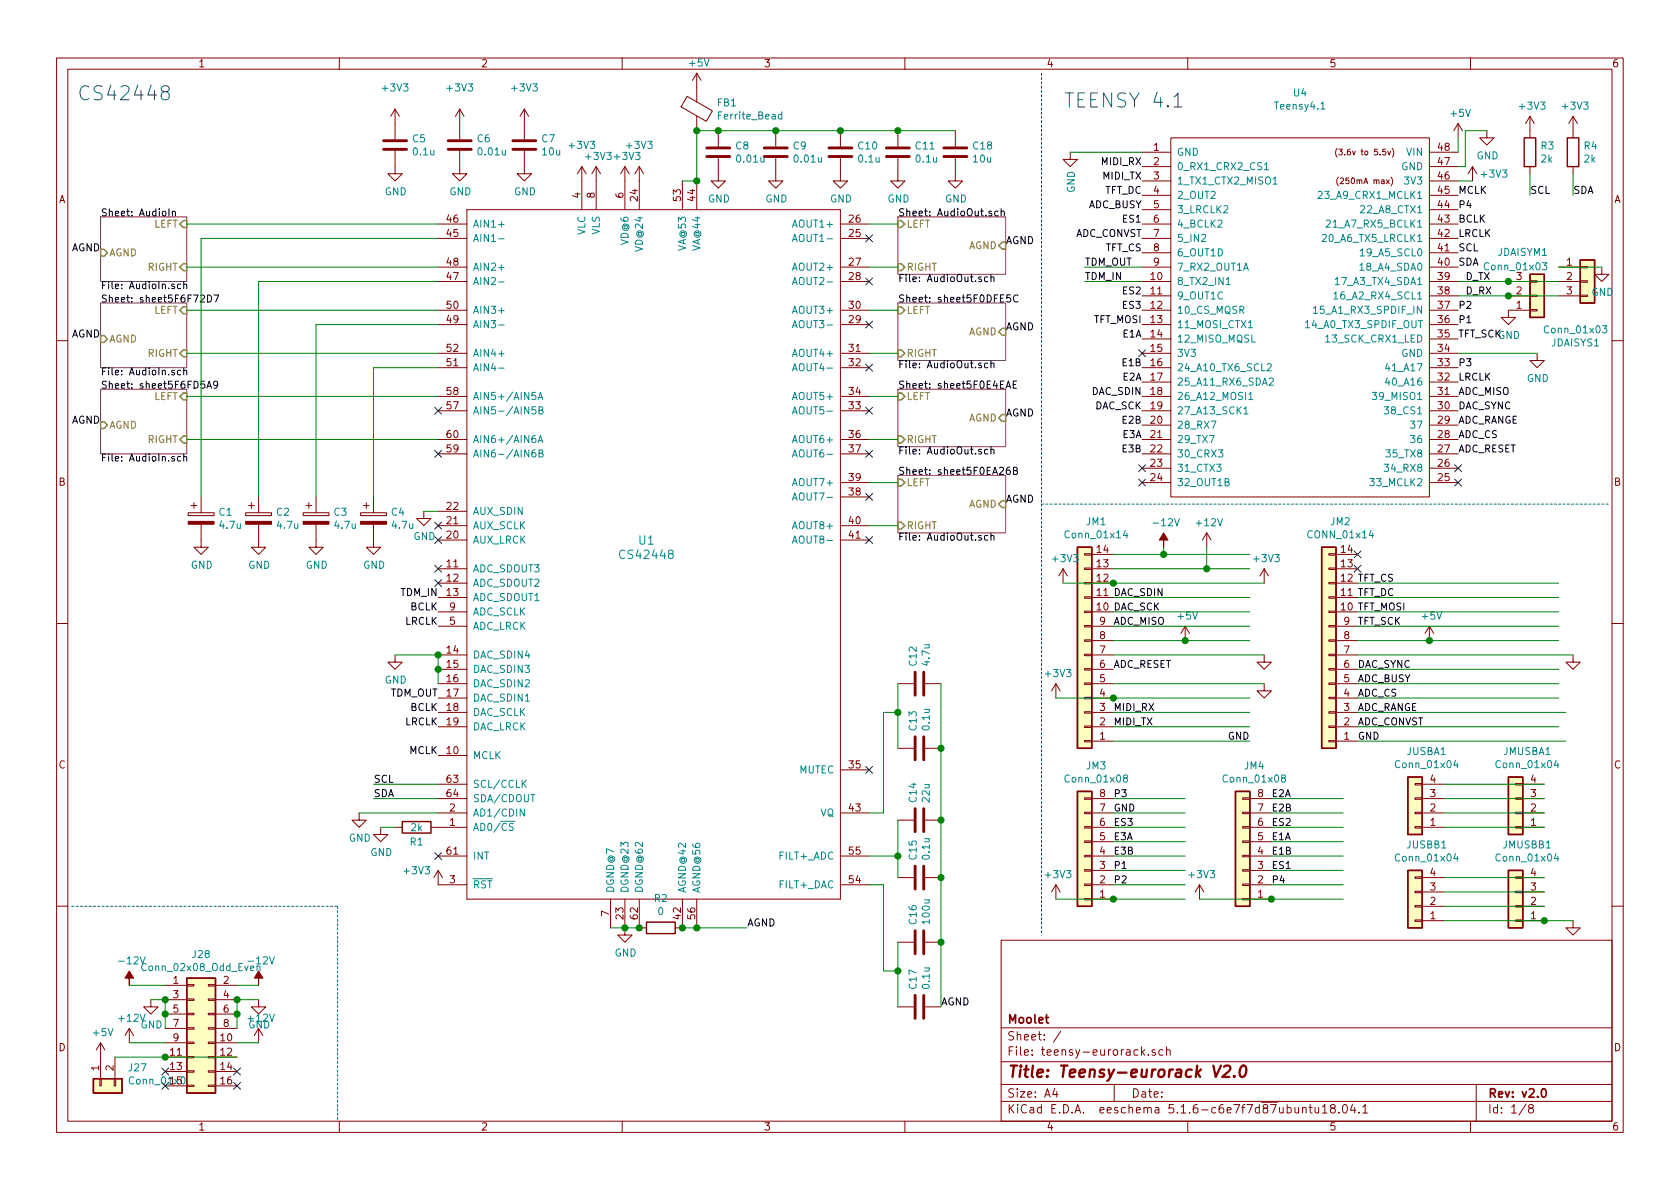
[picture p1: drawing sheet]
EESchema Schematic File Version 4
EELAYER 30 0
EELAYER END
$Descr A4 11693 8268
encoding utf-8
Sheet 1 8
Title "Teensy-eurorack V2.0"
Date ""
Rev "v2.0"
Comp "Moolet"
Comment1 ""
Comment2 ""
Comment3 ""
Comment4 ""
$EndDescr
$Comp
L teensy-eurorack:Teensy4.1_tht U4
U 1 1
P 9050 3200
F 0 "U4" H 9050 5765 50  0000 C CNN
F 1 "Teensy4.1" H 9050 5674 50  0000 C CNN
F 2 "footprints:Teensy41_tht" H 8650 3600 50  0001 C CNN
F 3 "" H 8650 3600 50  0001 C CNN
	1    9050 3200
	1    0    0    -1  
$EndComp
Text Label 7550 1950 0    50   ~ 0
TDM_IN
Text Label 7550 1850 0    50   ~ 0
TDM_OUT
$Comp
L teensy-eurorack:CS42448 U1
U 1 1
P 4550 3850
F 0 "U1" H 4500 3950 59  0000 C CNN
F 1 "CS42448" H 4500 3850 59  0000 C CNN
F 2 "Package_QFP:LQFP-64_10x10mm_P0.5mm" H 4550 3850 50  0001 C CNN
F 3 "" H 4550 3850 50  0001 C CNN
	1    4550 3850
	1    0    0    -1  
$EndComp
Text Label 10150 1350 0    50   ~ 0
MCLK
Text Label 10150 1550 0    50   ~ 0
BCLK
Wire Wire Line
	7550 1850 7950 1850
Wire Wire Line
	7550 1950 7950 1950
$Comp
L power:GND #PWR044
U 1 1
P 7450 1050
F 0 "#PWR044" H 7450 800 50  0001 C CNN
F 1 "GND" V 7455 922 50  0000 R CNN
F 2 "" H 7450 1050 50  0001 C CNN
F 3 "" H 7450 1050 50  0001 C CNN
	1    7450 1050
	1    0    0    -1  
$EndComp
$Comp
L power:GND #PWR069
U 1 1
P 10700 2450
F 0 "#PWR069" H 10700 2200 50  0001 C CNN
F 1 "GND" H 10705 2277 50  0000 C CNN
F 2 "" H 10700 2450 50  0001 C CNN
F 3 "" H 10700 2450 50  0001 C CNN
	1    10700 2450
	1    0    0    -1  
$EndComp
Wire Wire Line
	10150 2450 10700 2450
Wire Wire Line
	10150 1050 10150 950 
$Comp
L power:+5V #PWR063
U 1 1
P 10150 950
F 0 "#PWR063" H 10150 800 50  0001 C CNN
F 1 "+5V" H 10165 1123 50  0000 C CNN
F 2 "" H 10150 950 50  0001 C CNN
F 3 "" H 10150 950 50  0001 C CNN
	1    10150 950 
	1    0    0    -1  
$EndComp
Wire Wire Line
	3050 5450 2600 5450
Wire Wire Line
	3050 5550 2600 5550
Text Label 2600 5450 0    50   ~ 0
SCL
Text Label 2600 5550 0    50   ~ 0
SDA
Text Label 10150 1850 0    50   ~ 0
SDA
Text Label 10150 1750 0    50   ~ 0
SCL
$Comp
L power:+3V3 #PWR068
U 1 1
P 10650 900
F 0 "#PWR068" H 10650 750 50  0001 C CNN
F 1 "+3V3" H 10665 1073 50  0000 C CNN
F 2 "" H 10650 900 50  0001 C CNN
F 3 "" H 10650 900 50  0001 C CNN
	1    10650 900 
	1    0    0    -1  
$EndComp
$Comp
L Device:R R3
U 1 1
P 10650 1050
F 0 "R3" H 10720 1096 50  0000 L CNN
F 1 "2k" H 10720 1005 50  0000 L CNN
F 2 "Resistor_SMD:R_0805_2012Metric" V 10580 1050 50  0001 C CNN
F 3 "~" H 10650 1050 50  0001 C CNN
	1    10650 1050
	1    0    0    -1  
$EndComp
Wire Wire Line
	10650 1200 10650 1350
Text Label 10650 1350 0    50   ~ 0
SCL
$Comp
L power:+3V3 #PWR072
U 1 1
P 10950 900
F 0 "#PWR072" H 10950 750 50  0001 C CNN
F 1 "+3V3" H 10965 1073 50  0000 C CNN
F 2 "" H 10950 900 50  0001 C CNN
F 3 "" H 10950 900 50  0001 C CNN
	1    10950 900 
	1    0    0    -1  
$EndComp
$Comp
L Device:R R4
U 1 1
P 10950 1050
F 0 "R4" H 11020 1096 50  0000 L CNN
F 1 "2k" H 11020 1005 50  0000 L CNN
F 2 "Resistor_SMD:R_0805_2012Metric" V 10880 1050 50  0001 C CNN
F 3 "~" H 10950 1050 50  0001 C CNN
	1    10950 1050
	1    0    0    -1  
$EndComp
Wire Wire Line
	10950 1200 10950 1350
$Comp
L power:GND #PWR019
U 1 1
P 4350 6450
F 0 "#PWR019" H 4350 6200 50  0001 C CNN
F 1 "GND" H 4355 6277 50  0000 C CNN
F 2 "" H 4350 6450 50  0001 C CNN
F 3 "" H 4350 6450 50  0001 C CNN
	1    4350 6450
	1    0    0    -1  
$EndComp
Wire Wire Line
	4250 6450 4350 6450
Connection ~ 4350 6450
Wire Wire Line
	4350 6450 4450 6450
$Comp
L Device:C C16
U 1 1
P 6400 6550
F 0 "C16" H 6515 6596 50  0000 L CNN
F 1 "100u" H 6515 6505 50  0000 L CNN
F 2 "Capacitor_SMD:C_1206_3216Metric" H 6438 6400 50  0001 C CNN
F 3 "~" H 6400 6550 50  0001 C CNN
	1    6400 6550
	0    -1   -1   0   
$EndComp
$Comp
L Device:C C15
U 1 1
P 6400 6100
F 0 "C15" H 6515 6146 50  0000 L CNN
F 1 "0.1u" H 6515 6055 50  0000 L CNN
F 2 "Capacitor_SMD:C_0805_2012Metric" H 6438 5950 50  0001 C CNN
F 3 "~" H 6400 6100 50  0001 C CNN
	1    6400 6100
	0    -1   -1   0   
$EndComp
$Comp
L Device:C C14
U 1 1
P 6400 5700
F 0 "C14" H 6515 5746 50  0000 L CNN
F 1 "22u" H 6515 5655 50  0000 L CNN
F 2 "Capacitor_SMD:C_0805_2012Metric" H 6438 5550 50  0001 C CNN
F 3 "~" H 6400 5700 50  0001 C CNN
	1    6400 5700
	0    -1   -1   0   
$EndComp
$Comp
L Device:C C12
U 1 1
P 6400 4750
F 0 "C12" H 6515 4796 50  0000 L CNN
F 1 "4.7u" H 6515 4705 50  0000 L CNN
F 2 "Capacitor_SMD:C_0805_2012Metric" H 6438 4600 50  0001 C CNN
F 3 "~" H 6400 4750 50  0001 C CNN
	1    6400 4750
	0    -1   -1   0   
$EndComp
Wire Wire Line
	6250 4750 6250 4950
$Comp
L Device:R R2
U 1 1
P 4600 6450
F 0 "R2" V 4393 6450 50  0000 C CNN
F 1 "0" V 4484 6450 50  0000 C CNN
F 2 "Resistor_SMD:R_0805_2012Metric" V 4530 6450 50  0001 C CNN
F 3 "~" H 4600 6450 50  0001 C CNN
	1    4600 6450
	0    1    1    0   
$EndComp
NoConn ~ 6050 5350
$Comp
L Device:R R1
U 1 1
P 2900 5750
F 0 "R1" V 3000 5750 50  0000 C CNN
F 1 "2k" V 2900 5750 50  0000 C CNN
F 2 "Resistor_SMD:R_0805_2012Metric" V 2830 5750 50  0001 C CNN
F 3 "~" H 2900 5750 50  0001 C CNN
	1    2900 5750
	0    1    1    0   
$EndComp
$Comp
L power:GND #PWR04
U 1 1
P 2500 5650
F 0 "#PWR04" H 2500 5400 50  0001 C CNN
F 1 "GND" H 2505 5477 50  0000 C CNN
F 2 "" H 2500 5650 50  0001 C CNN
F 3 "" H 2500 5650 50  0001 C CNN
	1    2500 5650
	1    0    0    -1  
$EndComp
Wire Wire Line
	2500 5650 3050 5650
$Comp
L power:GND #PWR06
U 1 1
P 2650 5750
F 0 "#PWR06" H 2650 5500 50  0001 C CNN
F 1 "GND" H 2655 5577 50  0000 C CNN
F 2 "" H 2650 5750 50  0001 C CNN
F 3 "" H 2650 5750 50  0001 C CNN
	1    2650 5750
	1    0    0    -1  
$EndComp
Wire Wire Line
	2650 5750 2750 5750
NoConn ~ 3050 5950
$Comp
L power:+3V3 #PWR011
U 1 1
P 3050 6150
F 0 "#PWR011" H 3050 6000 50  0001 C CNN
F 1 "+3V3" H 2900 6250 50  0000 C CNN
F 2 "" H 3050 6150 50  0001 C CNN
F 3 "" H 3050 6150 50  0001 C CNN
	1    3050 6150
	1    0    0    -1  
$EndComp
Text Label 3050 5250 2    50   ~ 0
MCLK
Text Label 3050 4850 2    50   ~ 0
TDM_OUT
Text Label 3050 4950 2    50   ~ 0
BCLK
$Comp
L power:GND #PWR09
U 1 1
P 2750 4550
F 0 "#PWR09" H 2750 4300 50  0001 C CNN
F 1 "GND" H 2755 4377 50  0000 C CNN
F 2 "" H 2750 4550 50  0001 C CNN
F 3 "" H 2750 4550 50  0001 C CNN
	1    2750 4550
	1    0    0    -1  
$EndComp
Wire Wire Line
	2750 4550 3050 4550
Text Label 3050 4250 2    50   ~ 0
BCLK
Text Label 3050 4150 2    50   ~ 0
TDM_IN
NoConn ~ 3050 4050
NoConn ~ 3050 3950
NoConn ~ 3050 3750
NoConn ~ 3050 3650
$Comp
L power:GND #PWR010
U 1 1
P 2950 3550
F 0 "#PWR010" H 2950 3300 50  0001 C CNN
F 1 "GND" H 2955 3377 50  0000 C CNN
F 2 "" H 2950 3550 50  0001 C CNN
F 3 "" H 2950 3550 50  0001 C CNN
	1    2950 3550
	1    0    0    -1  
$EndComp
Wire Wire Line
	2950 3550 3050 3550
$Comp
L Device:CP C3
U 1 1
P 2200 3600
F 0 "C3" H 2318 3646 50  0000 L CNN
F 1 "4.7u" H 2318 3555 50  0000 L CNN
F 2 "Capacitor_THT:CP_Radial_D5.0mm_P2.50mm" H 2238 3450 50  0001 C CNN
F 3 "~" H 2200 3600 50  0001 C CNN
	1    2200 3600
	1    0    0    -1  
$EndComp
$Comp
L Device:CP C2
U 1 1
P 1800 3600
F 0 "C2" H 1918 3646 50  0000 L CNN
F 1 "4.7u" H 1918 3555 50  0000 L CNN
F 2 "Capacitor_THT:CP_Radial_D5.0mm_P2.50mm" H 1838 3450 50  0001 C CNN
F 3 "~" H 1800 3600 50  0001 C CNN
	1    1800 3600
	1    0    0    -1  
$EndComp
$Comp
L Device:CP C1
U 1 1
P 1400 3600
F 0 "C1" H 1518 3646 50  0000 L CNN
F 1 "4.7u" H 1518 3555 50  0000 L CNN
F 2 "Capacitor_THT:CP_Radial_D5.0mm_P2.50mm" H 1438 3450 50  0001 C CNN
F 3 "~" H 1400 3600 50  0001 C CNN
	1    1400 3600
	1    0    0    -1  
$EndComp
$Comp
L power:GND #PWR03
U 1 1
P 2200 3750
F 0 "#PWR03" H 2200 3500 50  0001 C CNN
F 1 "GND" H 2205 3577 50  0000 C CNN
F 2 "" H 2200 3750 50  0001 C CNN
F 3 "" H 2200 3750 50  0001 C CNN
	1    2200 3750
	1    0    0    -1  
$EndComp
$Comp
L power:GND #PWR02
U 1 1
P 1800 3750
F 0 "#PWR02" H 1800 3500 50  0001 C CNN
F 1 "GND" H 1805 3577 50  0000 C CNN
F 2 "" H 1800 3750 50  0001 C CNN
F 3 "" H 1800 3750 50  0001 C CNN
	1    1800 3750
	1    0    0    -1  
$EndComp
$Comp
L power:GND #PWR01
U 1 1
P 1400 3750
F 0 "#PWR01" H 1400 3500 50  0001 C CNN
F 1 "GND" H 1405 3577 50  0000 C CNN
F 2 "" H 1400 3750 50  0001 C CNN
F 3 "" H 1400 3750 50  0001 C CNN
	1    1400 3750
	1    0    0    -1  
$EndComp
$Comp
L power:+3V3 #PWR016
U 1 1
P 4050 1250
F 0 "#PWR016" H 4050 1100 50  0001 C CNN
F 1 "+3V3" H 4050 1500 50  0000 C CNN
F 2 "" H 4050 1250 50  0001 C CNN
F 3 "" H 4050 1250 50  0001 C CNN
	1    4050 1250
	1    0    0    -1  
$EndComp
$Comp
L power:+3V3 #PWR017
U 1 1
P 4150 1250
F 0 "#PWR017" H 4150 1100 50  0001 C CNN
F 1 "+3V3" H 4165 1423 50  0000 C CNN
F 2 "" H 4150 1250 50  0001 C CNN
F 3 "" H 4150 1250 50  0001 C CNN
	1    4150 1250
	1    0    0    -1  
$EndComp
$Comp
L power:+3V3 #PWR018
U 1 1
P 4350 1250
F 0 "#PWR018" H 4350 1100 50  0001 C CNN
F 1 "+3V3" H 4365 1423 50  0000 C CNN
F 2 "" H 4350 1250 50  0001 C CNN
F 3 "" H 4350 1250 50  0001 C CNN
	1    4350 1250
	1    0    0    -1  
$EndComp
$Comp
L power:+3V3 #PWR020
U 1 1
P 4450 1250
F 0 "#PWR020" H 4450 1100 50  0001 C CNN
F 1 "+3V3" H 4450 1500 50  0000 C CNN
F 2 "" H 4450 1250 50  0001 C CNN
F 3 "" H 4450 1250 50  0001 C CNN
	1    4450 1250
	1    0    0    -1  
$EndComp
$Comp
L Device:C C9
U 1 1
P 5400 1050
F 0 "C9" H 5515 1096 50  0000 L CNN
F 1 "0.01u" H 5515 1005 50  0000 L CNN
F 2 "Capacitor_SMD:C_0805_2012Metric" H 5438 900 50  0001 C CNN
F 3 "~" H 5400 1050 50  0001 C CNN
	1    5400 1050
	1    0    0    -1  
$EndComp
$Comp
L Device:C C10
U 1 1
P 5850 1050
F 0 "C10" H 5965 1096 50  0000 L CNN
F 1 "0.1u" H 5965 1005 50  0000 L CNN
F 2 "Capacitor_SMD:C_0805_2012Metric" H 5888 900 50  0001 C CNN
F 3 "~" H 5850 1050 50  0001 C CNN
	1    5850 1050
	1    0    0    -1  
$EndComp
$Comp
L Device:C C11
U 1 1
P 6250 1050
F 0 "C11" H 6365 1096 50  0000 L CNN
F 1 "0.1u" H 6365 1005 50  0000 L CNN
F 2 "Capacitor_SMD:C_0805_2012Metric" H 6288 900 50  0001 C CNN
F 3 "~" H 6250 1050 50  0001 C CNN
	1    6250 1050
	1    0    0    -1  
$EndComp
$Comp
L Device:C C18
U 1 1
P 6650 1050
F 0 "C18" H 6765 1096 50  0000 L CNN
F 1 "10u" H 6765 1005 50  0000 L CNN
F 2 "Capacitor_SMD:C_0805_2012Metric" H 6688 900 50  0001 C CNN
F 3 "~" H 6650 1050 50  0001 C CNN
	1    6650 1050
	1    0    0    -1  
$EndComp
$Comp
L Device:C C8
U 1 1
P 5000 1050
F 0 "C8" H 5115 1096 50  0000 L CNN
F 1 "0.01u" H 5115 1005 50  0000 L CNN
F 2 "Capacitor_SMD:C_0805_2012Metric" H 5038 900 50  0001 C CNN
F 3 "~" H 5000 1050 50  0001 C CNN
	1    5000 1050
	1    0    0    -1  
$EndComp
$Comp
L power:GND #PWR022
U 1 1
P 5000 1200
F 0 "#PWR022" H 5000 950 50  0001 C CNN
F 1 "GND" H 5005 1027 50  0000 C CNN
F 2 "" H 5000 1200 50  0001 C CNN
F 3 "" H 5000 1200 50  0001 C CNN
	1    5000 1200
	1    0    0    -1  
$EndComp
$Comp
L power:GND #PWR023
U 1 1
P 5400 1200
F 0 "#PWR023" H 5400 950 50  0001 C CNN
F 1 "GND" H 5405 1027 50  0000 C CNN
F 2 "" H 5400 1200 50  0001 C CNN
F 3 "" H 5400 1200 50  0001 C CNN
	1    5400 1200
	1    0    0    -1  
$EndComp
$Comp
L power:GND #PWR024
U 1 1
P 5850 1200
F 0 "#PWR024" H 5850 950 50  0001 C CNN
F 1 "GND" H 5855 1027 50  0000 C CNN
F 2 "" H 5850 1200 50  0001 C CNN
F 3 "" H 5850 1200 50  0001 C CNN
	1    5850 1200
	1    0    0    -1  
$EndComp
$Comp
L power:GND #PWR025
U 1 1
P 6250 1200
F 0 "#PWR025" H 6250 950 50  0001 C CNN
F 1 "GND" H 6255 1027 50  0000 C CNN
F 2 "" H 6250 1200 50  0001 C CNN
F 3 "" H 6250 1200 50  0001 C CNN
	1    6250 1200
	1    0    0    -1  
$EndComp
$Comp
L power:GND #PWR026
U 1 1
P 6650 1200
F 0 "#PWR026" H 6650 950 50  0001 C CNN
F 1 "GND" H 6655 1027 50  0000 C CNN
F 2 "" H 6650 1200 50  0001 C CNN
F 3 "" H 6650 1200 50  0001 C CNN
	1    6650 1200
	1    0    0    -1  
$EndComp
Wire Wire Line
	4750 1250 4850 1250
Wire Wire Line
	4850 1250 4850 900 
Wire Wire Line
	4850 900  5000 900 
Wire Wire Line
	5000 900  5400 900 
Connection ~ 5000 900 
Wire Wire Line
	5850 900  5400 900 
Connection ~ 5400 900 
Connection ~ 5850 900 
Wire Wire Line
	5850 900  6250 900 
Connection ~ 6250 900 
Wire Wire Line
	6250 900  6650 900 
$Comp
L Device:Ferrite_Bead FB1
U 1 1
P 4850 750
F 0 "FB1" H 4987 796 50  0000 L CNN
F 1 "Ferrite_Bead" H 4987 705 50  0000 L CNN
F 2 "Inductor_SMD:L_0603_1608Metric" V 4780 750 50  0001 C CNN
F 3 "~" H 4850 750 50  0001 C CNN
	1    4850 750 
	1    0    0    -1  
$EndComp
$Comp
L power:+5V #PWR021
U 1 1
P 4850 600
F 0 "#PWR021" H 4850 450 50  0001 C CNN
F 1 "+5V" H 4865 773 50  0000 C CNN
F 2 "" H 4850 600 50  0001 C CNN
F 3 "" H 4850 600 50  0001 C CNN
	1    4850 600 
	1    0    0    -1  
$EndComp
Connection ~ 4850 900 
NoConn ~ 3050 3150
NoConn ~ 3050 2850
$Comp
L Device:C C5
U 1 1
P 2750 1000
F 0 "C5" H 2865 1046 50  0000 L CNN
F 1 "0.1u" H 2865 955 50  0000 L CNN
F 2 "Capacitor_SMD:C_0805_2012Metric" H 2788 850 50  0001 C CNN
F 3 "~" H 2750 1000 50  0001 C CNN
	1    2750 1000
	1    0    0    -1  
$EndComp
$Comp
L power:+3V3 #PWR07
U 1 1
P 2750 850
F 0 "#PWR07" H 2750 700 50  0001 C CNN
F 1 "+3V3" H 2750 1100 50  0000 C CNN
F 2 "" H 2750 850 50  0001 C CNN
F 3 "" H 2750 850 50  0001 C CNN
	1    2750 850 
	1    0    0    -1  
$EndComp
$Comp
L power:GND #PWR08
U 1 1
P 2750 1150
F 0 "#PWR08" H 2750 900 50  0001 C CNN
F 1 "GND" H 2755 977 50  0000 C CNN
F 2 "" H 2750 1150 50  0001 C CNN
F 3 "" H 2750 1150 50  0001 C CNN
	1    2750 1150
	1    0    0    -1  
$EndComp
Wire Wire Line
	6550 6100 6550 5700
$Comp
L power:+3V3 #PWR060
U 1 1
P 10250 1250
F 0 "#PWR060" H 10250 1100 50  0001 C CNN
F 1 "+3V3" H 10400 1300 50  0000 C CNN
F 2 "" H 10250 1250 50  0001 C CNN
F 3 "" H 10250 1250 50  0001 C CNN
	1    10250 1250
	1    0    0    -1  
$EndComp
Wire Wire Line
	10150 1250 10250 1250
$Comp
L Device:C C6
U 1 1
P 3200 1000
F 0 "C6" H 3315 1046 50  0000 L CNN
F 1 "0.01u" H 3315 955 50  0000 L CNN
F 2 "Capacitor_SMD:C_0805_2012Metric" H 3238 850 50  0001 C CNN
F 3 "~" H 3200 1000 50  0001 C CNN
	1    3200 1000
	1    0    0    -1  
$EndComp
$Comp
L Device:C C7
U 1 1
P 3650 1000
F 0 "C7" H 3765 1046 50  0000 L CNN
F 1 "10u" H 3765 955 50  0000 L CNN
F 2 "Capacitor_SMD:C_0805_2012Metric" H 3688 850 50  0001 C CNN
F 3 "~" H 3650 1000 50  0001 C CNN
	1    3650 1000
	1    0    0    -1  
$EndComp
$Comp
L power:+3V3 #PWR012
U 1 1
P 3200 850
F 0 "#PWR012" H 3200 700 50  0001 C CNN
F 1 "+3V3" H 3200 1100 50  0000 C CNN
F 2 "" H 3200 850 50  0001 C CNN
F 3 "" H 3200 850 50  0001 C CNN
	1    3200 850 
	1    0    0    -1  
$EndComp
$Comp
L power:+3V3 #PWR014
U 1 1
P 3650 850
F 0 "#PWR014" H 3650 700 50  0001 C CNN
F 1 "+3V3" H 3650 1100 50  0000 C CNN
F 2 "" H 3650 850 50  0001 C CNN
F 3 "" H 3650 850 50  0001 C CNN
	1    3650 850 
	1    0    0    -1  
$EndComp
$Comp
L power:GND #PWR013
U 1 1
P 3200 1150
F 0 "#PWR013" H 3200 900 50  0001 C CNN
F 1 "GND" H 3205 977 50  0000 C CNN
F 2 "" H 3200 1150 50  0001 C CNN
F 3 "" H 3200 1150 50  0001 C CNN
	1    3200 1150
	1    0    0    -1  
$EndComp
$Comp
L power:GND #PWR015
U 1 1
P 3650 1150
F 0 "#PWR015" H 3650 900 50  0001 C CNN
F 1 "GND" H 3655 977 50  0000 C CNN
F 2 "" H 3650 1150 50  0001 C CNN
F 3 "" H 3650 1150 50  0001 C CNN
	1    3650 1150
	1    0    0    -1  
$EndComp
$Sheet
S 6250 1500 750  400 
U 5F0BA363
F0 "AudioOut.sch" 50
F1 "AudioOut.sch" 50
F2 "LEFT" I L 6250 1550 49 
F3 "RIGHT" I L 6250 1850 49 
F4 "AGND" I R 7000 1700 49 
$EndSheet
$Sheet
S 6250 2100 750  400 
U 5F0DFE5E
F0 "sheet5F0DFE5C" 50
F1 "AudioOut.sch" 50
F2 "LEFT" I L 6250 2150 49 
F3 "RIGHT" I L 6250 2450 49 
F4 "AGND" I R 7000 2300 49 
$EndSheet
$Sheet
S 6250 3300 750  400 
U 5F0EA26D
F0 "sheet5F0EA26B" 50
F1 "AudioOut.sch" 50
F2 "LEFT" I L 6250 3350 49 
F3 "RIGHT" I L 6250 3650 49 
F4 "AGND" I R 7000 3500 49 
$EndSheet
NoConn ~ 6050 1650
NoConn ~ 6050 1950
NoConn ~ 6050 2250
NoConn ~ 6050 2550
NoConn ~ 6050 2850
NoConn ~ 6050 3150
NoConn ~ 6050 3450
NoConn ~ 6050 3750
Text Label 7000 1700 0    50   ~ 0
AGND
Text Label 7000 2300 0    50   ~ 0
AGND
Text Label 7000 2900 0    50   ~ 0
AGND
Text Label 7000 3500 0    50   ~ 0
AGND
Text Notes 8250 750  2    98   ~ 0
TEENSY 4.1
Wire Wire Line
	6550 5200 6550 4750
Text Label 6550 7000 0    50   ~ 0
AGND
Wire Wire Line
	6050 5650 6150 5650
Wire Wire Line
	6150 4950 6250 4950
$Comp
L Device:C C17
U 1 1
P 6400 7000
F 0 "C17" H 6515 7046 50  0000 L CNN
F 1 "0.1u" H 6515 6955 50  0000 L CNN
F 2 "Capacitor_SMD:C_0805_2012Metric" H 6438 6850 50  0001 C CNN
F 3 "~" H 6400 7000 50  0001 C CNN
	1    6400 7000
	0    -1   -1   0   
$EndComp
Wire Wire Line
	6150 4950 6150 5650
Wire Wire Line
	6250 5700 6250 5950
Connection ~ 6250 5950
Wire Wire Line
	6250 5950 6250 6100
Wire Wire Line
	6050 5950 6250 5950
Wire Wire Line
	6250 6550 6250 6750
Wire Wire Line
	6550 6550 6550 7000
Wire Wire Line
	6050 6150 6150 6150
Wire Wire Line
	6150 6750 6250 6750
Wire Wire Line
	6150 6150 6150 6750
Connection ~ 6250 6750
Wire Wire Line
	6250 6750 6250 7000
$Comp
L Device:C C13
U 1 1
P 6400 5200
F 0 "C13" H 6515 5246 50  0000 L CNN
F 1 "0.1u" H 6515 5155 50  0000 L CNN
F 2 "Capacitor_SMD:C_0805_2012Metric" H 6438 5050 50  0001 C CNN
F 3 "~" H 6400 5200 50  0001 C CNN
	1    6400 5200
	0    -1   -1   0   
$EndComp
Connection ~ 6250 4950
Wire Wire Line
	6250 4950 6250 5200
Wire Wire Line
	6550 5200 6550 5700
Connection ~ 6550 5200
Connection ~ 6550 5700
Wire Wire Line
	6550 6100 6550 6550
Connection ~ 6550 6100
Connection ~ 6550 6550
Text Label 5200 6450 0    50   ~ 0
AGND
Text Notes 1200 700  2    98   ~ 0
CS42448
$Comp
L power:GND #PWR05
U 1 1
P 2600 3750
F 0 "#PWR05" H 2600 3500 50  0001 C CNN
F 1 "GND" H 2605 3577 50  0000 C CNN
F 2 "" H 2600 3750 50  0001 C CNN
F 3 "" H 2600 3750 50  0001 C CNN
	1    2600 3750
	1    0    0    -1  
$EndComp
$Comp
L Device:CP C4
U 1 1
P 2600 3600
F 0 "C4" H 2718 3646 50  0000 L CNN
F 1 "4.7u" H 2718 3555 50  0000 L CNN
F 2 "Capacitor_THT:CP_Radial_D5.0mm_P2.50mm" H 2638 3450 50  0001 C CNN
F 3 "~" H 2600 3600 50  0001 C CNN
	1    2600 3600
	1    0    0    -1  
$EndComp
Wire Wire Line
	3050 1550 1300 1550
Wire Wire Line
	1400 3450 1400 1650
Wire Wire Line
	1300 1850 3050 1850
Wire Wire Line
	1400 1650 3050 1650
Wire Wire Line
	3050 1950 1800 1950
Wire Wire Line
	1800 1950 1800 3450
Wire Wire Line
	3050 2250 2200 2250
Wire Wire Line
	2200 2250 2200 3450
Wire Wire Line
	3050 2550 2600 2550
Wire Wire Line
	2600 2550 2600 3450
$Sheet
S 700  2100 600  450 
U 5F6F72DC
F0 "sheet5F6F72D7" 49
F1 "AudioIn.sch" 49
F2 "LEFT" I R 1300 2150 49 
F3 "RIGHT" I R 1300 2450 49 
F4 "AGND" I L 700 2350 49 
$EndSheet
Wire Wire Line
	3050 2150 1300 2150
Wire Wire Line
	1300 2450 3050 2450
$Sheet
S 700  2700 600  450 
U 5F6FD5AE
F0 "sheet5F6FD5A9" 49
F1 "AudioIn.sch" 49
F2 "LEFT" I R 1300 2750 49 
F3 "RIGHT" I R 1300 3050 49 
F4 "AGND" I L 700 2950 49 
$EndSheet
Wire Wire Line
	3050 2750 1300 2750
Wire Wire Line
	1300 3050 3050 3050
$Sheet
S 700  1500 600  450 
U 5F635A1F
F0 "AudioIn" 49
F1 "AudioIn.sch" 49
F2 "LEFT" I R 1300 1550 49 
F3 "RIGHT" I R 1300 1850 49 
F4 "AGND" I L 700 1750 49 
$EndSheet
Text Label 700  1750 2    50   ~ 0
AGND
Text Label 700  2350 2    50   ~ 0
AGND
Text Label 700  2950 2    50   ~ 0
AGND
$Sheet
S 6250 2700 750  400 
U 5F0E4EB0
F0 "sheet5F0E4EAE" 50
F1 "AudioOut.sch" 50
F2 "LEFT" I L 6250 2750 49 
F3 "RIGHT" I L 6250 3050 49 
F4 "AGND" I R 7000 2900 49 
$EndSheet
Text Label 7950 2250 2    49   ~ 0
TFT_MOSI
Text Label 10150 2350 0    49   ~ 0
TFT_SCK
Text Label 7950 1350 2    49   ~ 0
TFT_DC
Text Label 7950 1750 2    49   ~ 0
TFT_CS
Wire Wire Line
	4750 6450 4850 6450
Wire Wire Line
	3050 4550 3050 4650
Text Label 7950 2850 2    49   ~ 0
DAC_SCK
Text Label 7950 2750 2    49   ~ 0
DAC_SDIN
Text Label 10150 2750 0    49   ~ 0
ADC_MISO
Text Label 10150 3050 0    49   ~ 0
ADC_CS
Text Label 7950 1150 2    49   ~ 0
MIDI_RX
Text Label 7950 1250 2    49   ~ 0
MIDI_TX
Wire Wire Line
	7450 1050 7950 1050
Text Label 7950 1450 2    49   ~ 0
ADC_BUSY
Text Label 7950 1650 2    49   ~ 0
ADC_CONVST
Text Label 10150 2850 0    49   ~ 0
DAC_SYNC
$Comp
L Connector_Generic:Conn_02x08_Odd_Even J28
U 1 1
P 1350 7150
F 0 "J28" H 1400 7667 50  0000 C CNN
F 1 "Conn_02x08_Odd_Even" H 1400 7576 50  0000 C CNN
F 2 "Connector_PinHeader_2.54mm:PinHeader_2x08_P2.54mm_Vertical" H 1350 7150 50  0001 C CNN
F 3 "~" H 1350 7150 50  0001 C CNN
	1    1350 7150
	1    0    0    -1  
$EndComp
$Comp
L power:-12V #PWR0101
U 1 1
P 1800 6850
F 0 "#PWR0101" H 1800 6950 50  0001 C CNN
F 1 "-12V" H 1815 7023 50  0000 C CNN
F 2 "" H 1800 6850 50  0001 C CNN
F 3 "" H 1800 6850 50  0001 C CNN
	1    1800 6850
	1    0    0    -1  
$EndComp
$Comp
L power:-12V #PWR0122
U 1 1
P 900 6850
F 0 "#PWR0122" H 900 6950 50  0001 C CNN
F 1 "-12V" H 915 7023 50  0000 C CNN
F 2 "" H 900 6850 50  0001 C CNN
F 3 "" H 900 6850 50  0001 C CNN
	1    900  6850
	1    0    0    -1  
$EndComp
Wire Wire Line
	900  6850 1150 6850
Wire Wire Line
	1650 6850 1800 6850
Wire Wire Line
	1150 7150 1150 7050
Wire Wire Line
	1150 7050 1150 6950
Connection ~ 1150 7050
Wire Wire Line
	1650 7150 1650 7050
Wire Wire Line
	1650 7050 1650 6950
Connection ~ 1650 7050
$Comp
L power:+12V #PWR0123
U 1 1
P 900 7250
F 0 "#PWR0123" H 900 7100 50  0001 C CNN
F 1 "+12V" H 915 7423 50  0000 C CNN
F 2 "" H 900 7250 50  0001 C CNN
F 3 "" H 900 7250 50  0001 C CNN
	1    900  7250
	1    0    0    -1  
$EndComp
$Comp
L power:+12V #PWR0124
U 1 1
P 1800 7250
F 0 "#PWR0124" H 1800 7100 50  0001 C CNN
F 1 "+12V" H 1815 7423 50  0000 C CNN
F 2 "" H 1800 7250 50  0001 C CNN
F 3 "" H 1800 7250 50  0001 C CNN
	1    1800 7250
	1    0    0    -1  
$EndComp
Wire Wire Line
	900  7250 1150 7250
Wire Wire Line
	1650 7250 1800 7250
Wire Wire Line
	1150 7350 1650 7350
$Comp
L Connector_Generic:Conn_01x02 J27
U 1 1
P 700 7550
F 0 "J27" V 572 7362 50  0000 R CNN
F 1 "Conn_01x02" V 663 7362 50  0000 R CNN
F 2 "Connector_PinHeader_2.54mm:PinHeader_1x02_P2.54mm_Vertical" H 700 7550 50  0001 C CNN
F 3 "~" H 700 7550 50  0001 C CNN
	1    700  7550
	0    -1   1    0   
$EndComp
$Comp
L power:+5V #PWR0125
U 1 1
P 700 7350
F 0 "#PWR0125" H 700 7200 50  0001 C CNN
F 1 "+5V" H 715 7523 50  0000 C CNN
F 2 "" H 700 7350 50  0001 C CNN
F 3 "" H 700 7350 50  0001 C CNN
	1    700  7350
	1    0    0    -1  
$EndComp
Wire Wire Line
	800  7350 1150 7350
Connection ~ 1150 7350
Wire Notes Line
	18600 16100 18650 16100
Text Label 10950 1350 0    50   ~ 0
SDA
Wire Wire Line
	7750 5550 8250 5550
Wire Wire Line
	7750 5650 8250 5650
Wire Wire Line
	8250 5750 7750 5750
Wire Wire Line
	7750 5850 8250 5850
Text Label 7750 5650 0    49   ~ 0
GND
Text Label 7750 6050 0    49   ~ 0
P1
Text Label 7750 6150 0    49   ~ 0
P2
Text Label 7750 5550 0    49   ~ 0
P3
$Comp
L Connector_Generic:Conn_01x08 JM3
U 1 1
P 7550 5950
F 0 "JM3" H 7468 5325 50  0000 C CNN
F 1 "Conn_01x08" H 7468 5416 50  0000 C CNN
F 2 "Connector_PinHeader_2.54mm:PinHeader_1x08_P2.54mm_Vertical" H 7550 5950 50  0001 C CNN
F 3 "~" H 7550 5950 50  0001 C CNN
	1    7550 5950
	-1   0    0    1   
$EndComp
Text Label 8850 6150 0    49   ~ 0
P4
Wire Wire Line
	8850 5850 9350 5850
Wire Wire Line
	9350 5750 8850 5750
Wire Wire Line
	8850 5650 9350 5650
Wire Wire Line
	8850 5550 9350 5550
$Comp
L Connector_Generic:Conn_01x08 JM4
U 1 1
P 8650 5950
F 0 "JM4" H 8568 5325 50  0000 C CNN
F 1 "Conn_01x08" H 8568 5416 50  0000 C CNN
F 2 "Connector_PinHeader_2.54mm:PinHeader_1x08_P2.54mm_Vertical" H 8650 5950 50  0001 C CNN
F 3 "~" H 8650 5950 50  0001 C CNN
	1    8650 5950
	-1   0    0    1   
$EndComp
Wire Wire Line
	7750 5950 8250 5950
Wire Wire Line
	7750 6050 8250 6050
Wire Wire Line
	8250 6150 7750 6150
Wire Wire Line
	8850 5950 9350 5950
Wire Wire Line
	8850 6050 9350 6050
Wire Wire Line
	8850 6150 9350 6150
Wire Wire Line
	8850 6250 9350 6250
Text Label 8850 6050 0    49   ~ 0
ES1
Text Label 8850 5750 0    49   ~ 0
ES2
Text Label 7750 5750 0    49   ~ 0
ES3
Text Label 8850 5850 0    49   ~ 0
E1A
Text Label 8850 5950 0    49   ~ 0
E1B
Text Label 8850 5550 0    49   ~ 0
E2A
Text Label 8850 5650 0    49   ~ 0
E2B
Text Label 7750 5850 0    49   ~ 0
E3A
Text Label 7750 5950 0    49   ~ 0
E3B
$Comp
L power:+3V3 #PWR093
U 1 1
P 8350 6250
F 0 "#PWR093" H 8350 6100 50  0001 C CNN
F 1 "+3V3" H 8365 6423 50  0000 C CNN
F 2 "" H 8350 6250 50  0001 C CNN
F 3 "" H 8350 6250 50  0001 C CNN
	1    8350 6250
	1    0    0    -1  
$EndComp
Wire Wire Line
	8350 6250 8850 6250
Connection ~ 8850 6250
Wire Wire Line
	7750 6250 8250 6250
Text Label 10150 2250 0    49   ~ 0
P1
Text Label 10150 2150 0    49   ~ 0
P2
Text Label 10150 2550 0    49   ~ 0
P3
Text Label 10150 1450 0    49   ~ 0
P4
$Comp
L power:GND #PWR0155
U 1 1
P 10350 900
F 0 "#PWR0155" H 10350 650 50  0001 C CNN
F 1 "GND" H 10355 727 50  0000 C CNN
F 2 "" H 10350 900 50  0001 C CNN
F 3 "" H 10350 900 50  0001 C CNN
	1    10350 900 
	1    0    0    -1  
$EndComp
Text Label 7950 1550 2    49   ~ 0
ES1
Text Label 7950 2050 2    49   ~ 0
ES2
Text Label 7950 2150 2    49   ~ 0
ES3
Text Label 7950 2350 2    49   ~ 0
E1A
Text Label 7950 2550 2    49   ~ 0
E1B
Text Label 7950 2650 2    49   ~ 0
E2A
Text Label 7950 2950 2    49   ~ 0
E2B
Text Label 7950 3050 2    49   ~ 0
E3A
Text Label 7950 3150 2    49   ~ 0
E3B
Connection ~ 4850 6450
Wire Wire Line
	4850 6450 5200 6450
Wire Wire Line
	6050 1550 6250 1550
Wire Wire Line
	6050 1850 6250 1850
Wire Wire Line
	6050 2150 6250 2150
Wire Wire Line
	6050 2450 6250 2450
Wire Wire Line
	6050 2750 6250 2750
Wire Wire Line
	6050 3050 6250 3050
Wire Wire Line
	6050 3350 6250 3350
Wire Wire Line
	6050 3650 6250 3650
Wire Notes Line
	16050 6400 16050 6550
$Comp
L Connector_Generic:Conn_01x04 JMUSBA1
U 1 1
P 10550 5650
F 0 "JMUSBA1" H 10468 5225 50  0000 C CNN
F 1 "Conn_01x04" H 10468 5316 50  0000 C CNN
F 2 "Connector_PinHeader_2.54mm:PinHeader_1x04_P2.54mm_Vertical" H 10550 5650 50  0001 C CNN
F 3 "~" H 10550 5650 50  0001 C CNN
	1    10550 5650
	-1   0    0    1   
$EndComp
$Comp
L Connector_Generic:Conn_01x04 JMUSBB1
U 1 1
P 10550 6300
F 0 "JMUSBB1" H 10468 5875 50  0000 C CNN
F 1 "Conn_01x04" H 10468 5966 50  0000 C CNN
F 2 "Connector_PinHeader_2.54mm:PinHeader_1x04_P2.54mm_Vertical" H 10550 6300 50  0001 C CNN
F 3 "~" H 10550 6300 50  0001 C CNN
	1    10550 6300
	-1   0    0    1   
$EndComp
Wire Wire Line
	10750 6400 10950 6400
Wire Wire Line
	10050 5450 10750 5450
Wire Wire Line
	10050 5550 10750 5550
Wire Wire Line
	10050 5650 10750 5650
Wire Wire Line
	10050 5750 10750 5750
Wire Wire Line
	10050 6100 10750 6100
Wire Wire Line
	10050 6200 10750 6200
Wire Wire Line
	10050 6300 10750 6300
Wire Wire Line
	10050 6400 10750 6400
Connection ~ 10750 6400
$Comp
L Connector_Generic:Conn_01x04 JUSBB1
U 1 1
P 9850 6300
F 0 "JUSBB1" H 9768 5875 50  0000 C CNN
F 1 "Conn_01x04" H 9768 5966 50  0000 C CNN
F 2 "Connector_PinHeader_2.54mm:PinHeader_1x04_P2.54mm_Vertical" H 9850 6300 50  0001 C CNN
F 3 "~" H 9850 6300 50  0001 C CNN
	1    9850 6300
	-1   0    0    1   
$EndComp
$Comp
L Connector_Generic:Conn_01x04 JUSBA1
U 1 1
P 9850 5650
F 0 "JUSBA1" H 9768 5225 50  0000 C CNN
F 1 "Conn_01x04" H 9768 5316 50  0000 C CNN
F 2 "Connector_PinHeader_2.54mm:PinHeader_1x04_P2.54mm_Vertical" H 9850 5650 50  0001 C CNN
F 3 "~" H 9850 5650 50  0001 C CNN
	1    9850 5650
	-1   0    0    1   
$EndComp
$Comp
L power:GND #PWR0156
U 1 1
P 10950 6400
F 0 "#PWR0156" H 10950 6150 50  0001 C CNN
F 1 "GND" H 10955 6227 50  0001 C CNN
F 2 "" H 10950 6400 50  0001 C CNN
F 3 "" H 10950 6400 50  0001 C CNN
	1    10950 6400
	-1   0    0    -1  
$EndComp
NoConn ~ 10150 3350
NoConn ~ 7950 3350
NoConn ~ 7950 2450
Connection ~ 3050 4650
Wire Wire Line
	3050 4650 3050 4750
NoConn ~ 1150 7550
NoConn ~ 1150 7450
NoConn ~ 1650 7450
NoConn ~ 1650 7550
$Comp
L power:GND #PWR0102
U 1 1
P 1050 6950
F 0 "#PWR0102" H 1050 6700 50  0001 C CNN
F 1 "GND" H 1055 6777 50  0000 C CNN
F 2 "" H 1050 6950 50  0001 C CNN
F 3 "" H 1050 6950 50  0001 C CNN
	1    1050 6950
	1    0    0    -1  
$EndComp
$Comp
L power:GND #PWR0103
U 1 1
P 1800 6950
F 0 "#PWR0103" H 1800 6700 50  0001 C CNN
F 1 "GND" H 1805 6777 50  0000 C CNN
F 2 "" H 1800 6950 50  0001 C CNN
F 3 "" H 1800 6950 50  0001 C CNN
	1    1800 6950
	1    0    0    -1  
$EndComp
Wire Wire Line
	1050 6950 1150 6950
Connection ~ 1150 6950
Wire Wire Line
	1800 6950 1650 6950
Connection ~ 1650 6950
Connection ~ 7750 6250
Wire Wire Line
	7750 4050 8800 4050
Wire Wire Line
	7350 6250 7750 6250
$Comp
L power:+3V3 #PWR092
U 1 1
P 7350 6250
F 0 "#PWR092" H 7350 6100 50  0001 C CNN
F 1 "+3V3" H 7365 6423 50  0000 C CNN
F 2 "" H 7350 6250 50  0001 C CNN
F 3 "" H 7350 6250 50  0001 C CNN
	1    7350 6250
	1    0    0    -1  
$EndComp
Connection ~ 7750 4850
Wire Wire Line
	7750 4850 8700 4850
Connection ~ 7750 4050
Wire Wire Line
	7400 4050 7750 4050
Wire Wire Line
	8700 4950 7750 4950
Wire Wire Line
	7750 5050 8700 5050
Wire Wire Line
	7750 5150 8700 5150
$Comp
L Connector_Generic:Conn_01x14 JM1
U 1 1
P 7550 4550
F 0 "JM1" H 7468 3625 50  0000 C CNN
F 1 "Conn_01x14" H 7468 3716 50  0000 C CNN
F 2 "Connector_PinHeader_2.54mm:PinHeader_1x14_P2.54mm_Vertical" H 7550 4550 50  0001 C CNN
F 3 "~" H 7550 4550 50  0001 C CNN
	1    7550 4550
	-1   0    0    1   
$EndComp
$Comp
L Connector_Generic:Conn_01x14 JM2
U 1 1
P 9250 4550
F 0 "JM2" H 9168 3625 50  0000 C CNN
F 1 "CONN_01x14" H 9168 3716 50  0000 C CNN
F 2 "Connector_PinHeader_2.54mm:PinHeader_1x14_P2.54mm_Vertical" H 9250 4550 50  0001 C CNN
F 3 "~" H 9250 4550 50  0001 C CNN
	1    9250 4550
	-1   0    0    1   
$EndComp
$Comp
L power:+3V3 #PWR089
U 1 1
P 8800 4050
F 0 "#PWR089" H 8800 3900 50  0001 C CNN
F 1 "+3V3" H 8815 4223 50  0000 C CNN
F 2 "" H 8800 4050 50  0001 C CNN
F 3 "" H 8800 4050 50  0001 C CNN
	1    8800 4050
	1    0    0    -1  
$EndComp
$Comp
L power:+3V3 #PWR088
U 1 1
P 7400 4050
F 0 "#PWR088" H 7400 3900 50  0001 C CNN
F 1 "+3V3" H 7415 4223 50  0000 C CNN
F 2 "" H 7400 4050 50  0001 C CNN
F 3 "" H 7400 4050 50  0001 C CNN
	1    7400 4050
	1    0    0    -1  
$EndComp
Wire Wire Line
	7350 4850 7750 4850
$Comp
L power:+3V3 #PWR083
U 1 1
P 7350 4850
F 0 "#PWR083" H 7350 4700 50  0001 C CNN
F 1 "+3V3" H 7365 5023 50  0000 C CNN
F 2 "" H 7350 4850 50  0001 C CNN
F 3 "" H 7350 4850 50  0001 C CNN
	1    7350 4850
	1    0    0    -1  
$EndComp
Wire Wire Line
	8250 4450 8700 4450
Connection ~ 8250 4450
$Comp
L power:+5V #PWR0154
U 1 1
P 8250 4450
F 0 "#PWR0154" H 8250 4300 50  0001 C CNN
F 1 "+5V" H 8265 4623 50  0000 C CNN
F 2 "" H 8250 4450 50  0001 C CNN
F 3 "" H 8250 4450 50  0001 C CNN
	1    8250 4450
	1    0    0    -1  
$EndComp
Wire Wire Line
	9450 5050 10850 5050
Text Label 9450 4650 0    49   ~ 0
DAC_SYNC
Wire Wire Line
	8400 3950 8700 3950
Connection ~ 8400 3950
Wire Wire Line
	8400 3800 8400 3950
Wire Wire Line
	8100 3850 8700 3850
Connection ~ 8100 3850
Wire Wire Line
	8100 3800 8100 3850
$Comp
L power:+12V #PWR0153
U 1 1
P 8400 3800
F 0 "#PWR0153" H 8400 3650 50  0001 C CNN
F 1 "+12V" H 8415 3973 50  0000 C CNN
F 2 "" H 8400 3800 50  0001 C CNN
F 3 "" H 8400 3800 50  0001 C CNN
	1    8400 3800
	1    0    0    -1  
$EndComp
$Comp
L power:-12V #PWR0150
U 1 1
P 8100 3800
F 0 "#PWR0150" H 8100 3900 50  0001 C CNN
F 1 "-12V" H 8115 3973 50  0000 C CNN
F 2 "" H 8100 3800 50  0001 C CNN
F 3 "" H 8100 3800 50  0001 C CNN
	1    8100 3800
	1    0    0    -1  
$EndComp
Wire Wire Line
	7750 4350 8700 4350
Wire Wire Line
	7750 4450 8250 4450
Wire Wire Line
	7750 4250 8700 4250
Wire Wire Line
	9450 4250 10850 4250
Wire Wire Line
	9950 4450 10850 4450
Connection ~ 9950 4450
Wire Wire Line
	9450 4850 10850 4850
Text Label 7750 4250 0    49   ~ 0
DAC_SCK
Text Label 7750 4150 0    49   ~ 0
DAC_SDIN
Wire Wire Line
	9450 4750 10850 4750
Text Label 7750 4350 0    49   ~ 0
ADC_MISO
Text Label 9450 4850 0    49   ~ 0
ADC_CS
Text Label 9450 5050 0    49   ~ 0
ADC_CONVST
Text Label 9450 4750 0    49   ~ 0
ADC_BUSY
Text Label 7750 4950 0    49   ~ 0
MIDI_RX
Text Label 7750 5050 0    49   ~ 0
MIDI_TX
Wire Wire Line
	7750 4150 8700 4150
Wire Wire Line
	7750 3950 8400 3950
Wire Wire Line
	10850 4650 9450 4650
Wire Wire Line
	9450 4450 9950 4450
Wire Wire Line
	9450 4350 10850 4350
Wire Wire Line
	9450 4150 10850 4150
Wire Wire Line
	9450 4050 10850 4050
$Comp
L power:+5V #PWR0143
U 1 1
P 9950 4450
F 0 "#PWR0143" H 9950 4300 50  0001 C CNN
F 1 "+5V" H 9965 4623 50  0000 C CNN
F 2 "" H 9950 4450 50  0001 C CNN
F 3 "" H 9950 4450 50  0001 C CNN
	1    9950 4450
	1    0    0    -1  
$EndComp
Text Label 8700 5150 2    49   ~ 0
GND
Text Label 9450 5150 0    49   ~ 0
GND
Text Label 9450 4250 0    49   ~ 0
TFT_MOSI
Text Label 9450 4350 0    49   ~ 0
TFT_SCK
Text Label 9450 4050 0    49   ~ 0
TFT_CS
Text Label 9450 4150 0    49   ~ 0
TFT_DC
Wire Wire Line
	7750 3850 8100 3850
Connection ~ 3050 4550
Connection ~ 4450 6450
Connection ~ 4750 6450
Connection ~ 4850 1250
Wire Notes Line
	500  6300 2350 6300
Wire Notes Line
	2350 6300 2350 7800
Wire Notes Line
	7250 500  7250 6500
Wire Notes Line
	7250 3500 11200 3500
Text Label 10150 1650 0    49   ~ 0
LRCLK
Text Label 3050 5050 2    49   ~ 0
LRCLK
Text Label 3050 4350 2    49   ~ 0
LRCLK
NoConn ~ 10150 3250
Wire Wire Line
	9450 4950 10900 4950
Wire Wire Line
	9450 5150 10900 5150
Text Label 9450 4950 0    49   ~ 0
ADC_RANGE
Text Label 10150 2950 0    49   ~ 0
ADC_RANGE
$Comp
L power:GND #PWR0104
U 1 1
P 10950 4550
F 0 "#PWR0104" H 10950 4300 50  0001 C CNN
F 1 "GND" H 10955 4377 50  0001 C CNN
F 2 "" H 10950 4550 50  0001 C CNN
F 3 "" H 10950 4550 50  0001 C CNN
	1    10950 4550
	-1   0    0    -1  
$EndComp
Wire Wire Line
	9450 4550 10950 4550
$Comp
L power:GND #PWR0105
U 1 1
P 8800 4750
F 0 "#PWR0105" H 8800 4500 50  0001 C CNN
F 1 "GND" H 8805 4577 50  0001 C CNN
F 2 "" H 8800 4750 50  0001 C CNN
F 3 "" H 8800 4750 50  0001 C CNN
	1    8800 4750
	-1   0    0    -1  
$EndComp
$Comp
L power:GND #PWR0106
U 1 1
P 8800 4550
F 0 "#PWR0106" H 8800 4300 50  0001 C CNN
F 1 "GND" H 8805 4377 50  0001 C CNN
F 2 "" H 8800 4550 50  0001 C CNN
F 3 "" H 8800 4550 50  0001 C CNN
	1    8800 4550
	-1   0    0    -1  
$EndComp
Text Label 7750 4650 0    49   ~ 0
ADC_RESET
Text Label 10150 3150 0    49   ~ 0
ADC_RESET
Wire Wire Line
	7750 4550 8800 4550
Wire Wire Line
	7750 4750 8800 4750
NoConn ~ 9450 3950
NoConn ~ 9450 3850
NoConn ~ 7950 3250
$Comp
L Connector_Generic:Conn_01x03 JDAISYM1
U 1 1
P 10700 2050
F 0 "JDAISYM1" H 10600 1750 50  0000 C CNN
F 1 "Conn_01x03" H 10550 1850 50  0000 C CNN
F 2 "Connector_PinHeader_2.54mm:PinHeader_1x03_P2.54mm_Vertical" H 10700 2050 50  0001 C CNN
F 3 "~" H 10700 2050 50  0001 C CNN
	1    10700 2050
	1    0    0    1   
$EndComp
Wire Wire Line
	10150 1150 10200 1150
Wire Wire Line
	10200 1150 10200 900 
Wire Wire Line
	10200 900  10350 900 
Wire Wire Line
	10150 1950 10500 1950
Wire Wire Line
	10150 2050 10500 2050
Text Label 10200 1950 0    49   ~ 0
D_TX
Text Label 10200 2050 0    49   ~ 0
D_RX
$Comp
L power:GND #PWR0107
U 1 1
P 10500 2150
F 0 "#PWR0107" H 10500 1900 50  0001 C CNN
F 1 "GND" H 10505 1977 50  0000 C CNN
F 2 "" H 10500 2150 50  0001 C CNN
F 3 "" H 10500 2150 50  0001 C CNN
	1    10500 2150
	1    0    0    -1  
$EndComp
$Comp
L Connector_Generic:Conn_01x03 JDAISYS1
U 1 1
P 11050 1950
F 0 "JDAISYS1" H 10968 1525 50  0000 C CNN
F 1 "Conn_01x03" H 10968 1616 50  0000 C CNN
F 2 "Connector_PinHeader_2.54mm:PinHeader_1x03_P2.54mm_Vertical" H 11050 1950 50  0001 C CNN
F 3 "~" H 11050 1950 50  0001 C CNN
	1    11050 1950
	1    0    0    -1  
$EndComp
Connection ~ 10500 1950
Connection ~ 10500 2050
$Comp
L power:GND #PWR0108
U 1 1
P 11150 1850
F 0 "#PWR0108" H 11150 1600 50  0001 C CNN
F 1 "GND" H 11155 1677 50  0000 C CNN
F 2 "" H 11150 1850 50  0001 C CNN
F 3 "" H 11150 1850 50  0001 C CNN
	1    11150 1850
	1    0    0    -1  
$EndComp
Wire Wire Line
	10500 1950 10850 1950
Wire Wire Line
	10500 2050 10850 2050
Wire Wire Line
	10850 1850 11150 1850
Text Label 10150 2650 0    49   ~ 0
LRCLK
$EndSCHEMATC
